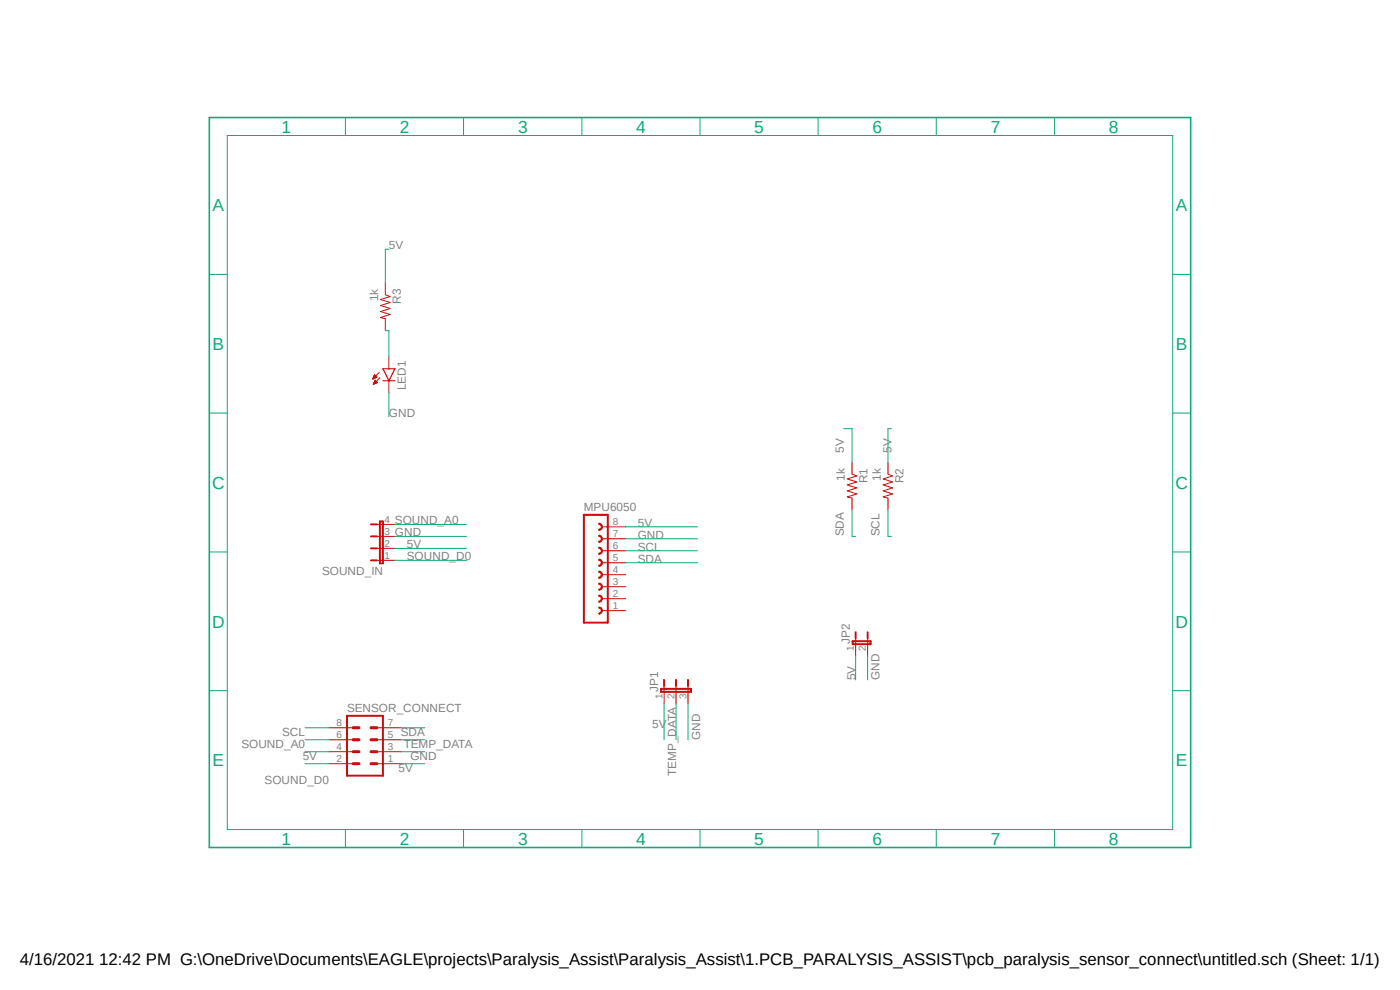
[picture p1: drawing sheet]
<svg xmlns="http://www.w3.org/2000/svg" width="297mm" height="210mm" viewBox="0 0 297 210" stroke-linecap="round" stroke-linejoin="round" font-family="sans-serif">
<path d="M44.1 24.6l208.8 155.6M252.9 24.6l-208.8 155.6" fill="none" stroke="#fff" stroke-width=".21"/>
<path d="M80 113.8h3.8M80 116.3h3.8M80 118.9h3.8M80 111.3h3.8" fill="none" stroke="#c90d0c" stroke-width=".21"/>
<path d="M78.7 113.8h1.3M78.7 116.3h1.3M78.7 118.9h1.3M78.7 111.3h1.3M80.6 110.6h.6v8.9h-.6zM123.9 132.1h5" fill="none" stroke="#c90d0c" stroke-width=".42"/>
<path d="M127 123.7a.76 .76 0 0 1 .8 .8 .76 .76 0 0 1-.8 .7v-.2a.51 .51 0 0 0 .6-.5 .51 .51 0 0 0-.6-.5z" fill-rule="evenodd" fill="#c90d0c"/>
<path d="M127 123.7a.76 .76 0 0 1 .8 .8 .76 .76 0 0 1-.8 .7v-.2a.51 .51 0 0 0 .6-.5 .51 .51 0 0 0-.6-.5z" fill="none" stroke="#c90d0c" stroke-width=".21"/>
<path d="M127 126.2a.76 .76 0 0 1 .8 .8 .76 .76 0 0 1-.8 .8v-.3a.51 .51 0 0 0 .6-.5 .51 .51 0 0 0-.6-.5z" fill-rule="evenodd" fill="#c90d0c"/>
<path d="M127 126.2a.76 .76 0 0 1 .8 .8 .76 .76 0 0 1-.8 .8v-.3a.51 .51 0 0 0 .6-.5 .51 .51 0 0 0-.6-.5z" fill="none" stroke="#c90d0c" stroke-width=".21"/>
<path d="M127 128.8a.76 .76 0 0 1 .8 .7 .76 .76 0 0 1-.8 .8v-.3a.51 .51 0 0 0 .6-.5 .51 .51 0 0 0-.6-.5z" fill-rule="evenodd" fill="#c90d0c"/>
<path d="M127 128.8a.76 .76 0 0 1 .8 .7 .76 .76 0 0 1-.8 .8v-.3a.51 .51 0 0 0 .6-.5 .51 .51 0 0 0-.6-.5z" fill="none" stroke="#c90d0c" stroke-width=".21"/>
<path d="M127 118.6a.76 .76 0 0 1 .8 .8 .76 .76 0 0 1-.8 .7v-.2a.51 .51 0 0 0 .6-.5 .51 .51 0 0 0-.6-.5z" fill-rule="evenodd" fill="#c90d0c"/>
<path d="M127 118.6a.76 .76 0 0 1 .8 .8 .76 .76 0 0 1-.8 .7v-.2a.51 .51 0 0 0 .6-.5 .51 .51 0 0 0-.6-.5z" fill="none" stroke="#c90d0c" stroke-width=".21"/>
<path d="M127 121.2a.76 .76 0 0 1 .8 .7 .76 .76 0 0 1-.8 .8v-.3a.51 .51 0 0 0 .6-.5 .51 .51 0 0 0-.6-.5z" fill-rule="evenodd" fill="#c90d0c"/>
<path d="M127 121.2a.76 .76 0 0 1 .8 .7 .76 .76 0 0 1-.8 .8v-.3a.51 .51 0 0 0 .6-.5 .51 .51 0 0 0-.6-.5z" fill="none" stroke="#c90d0c" stroke-width=".21"/>
<path d="M127 111a.76 .76 0 0 1 .8 .8 .76 .76 0 0 1-.8 .7v-.2a.51 .51 0 0 0 .6-.5 .51 .51 0 0 0-.6-.5z" fill-rule="evenodd" fill="#c90d0c"/>
<path d="M127 111a.76 .76 0 0 1 .8 .8 .76 .76 0 0 1-.8 .7v-.2a.51 .51 0 0 0 .6-.5 .51 .51 0 0 0-.6-.5z" fill="none" stroke="#c90d0c" stroke-width=".21"/>
<path d="M127 113.5a.76 .76 0 0 1 .8 .8 .76 .76 0 0 1-.8 .8v-.3a.51 .51 0 0 0 .6-.5 .51 .51 0 0 0-.6-.5z" fill-rule="evenodd" fill="#c90d0c"/>
<path d="M127 113.5a.76 .76 0 0 1 .8 .8 .76 .76 0 0 1-.8 .8v-.3a.51 .51 0 0 0 .6-.5 .51 .51 0 0 0-.6-.5z" fill="none" stroke="#c90d0c" stroke-width=".21"/>
<path d="M127 116.1a.76 .76 0 0 1 .8 .7 .76 .76 0 0 1-.8 .8v-.3a.51 .51 0 0 0 .6-.5 .51 .51 0 0 0-.6-.5z" fill-rule="evenodd" fill="#c90d0c"/>
<g fill="none" stroke="#c90d0c" stroke-width=".21">
<path d="M81.7 60v2.5l1.1 .4-2.1 .6 2.1 .7-2.1 .6 2.1 .6-2.1 .7 2.1 .6-2.1 .7 1 .2v2.5M79.2 80h.7M79.3 79.9h.5M79.3 79.8h.4M79.4 79.7h.2M79.4 79.6h.1M79.5 79.5l.5 .5-.9 .4zM80.5 79l-1.4 1.4M82.5 75.7v2.5M79.1 80.4h.1M79.1 80.3h.2M79.2 80.2h.3"/>
<path d="M79.2 80.1h.5M79.2 80.1h.7M79.2 81.4h.2M79.2 81.4h.4M79.3 81.3h.5M79.3 81.2h.7M79.4 81.1h.6M79.4 81h.5M79.5 80.9h.3M79.5 80.8h.2M79.6 80.6l-.4 .9M79.6 80.6l.5 .6-.9 .3"/>
<path d="M79.6 80.7h.1M80.6 80.1l-1.4 1.4M82.5 80.8v2.5M180.8 98v2.6l1 .4-2.1 .6 2.1 .6-2.1 .7 2.1 .6-2.1 .6 2.1 .7-2.1 .6 1.1 .3v2.5M188.4 98v2.6l1 .4-2 .6 2 .6-2 .7 2 .6-2 .6 2 .7-2 .6 1 .3v2.5M127 116.1a.76 .76 0 0 1 .8 .7 .76 .76 0 0 1-.8 .8v-.3a.51 .51 0 0 0 .6-.5 .51 .51 0 0 0-.6-.5zM127.7 119.4h5.1M127.7 116.8h5.1M127.7 114.3h5.1M127.7 111.8h5.1M127.7 129.5h5.1M127.7 127h5.1"/>
<path d="M127.7 124.5h5.1M127.7 121.9h5.1M181.5 135.4v3.8M184.1 135.4v3.8M69.8 159.5h5.1M69.8 156.9h5.1M69.8 154.4h5.1M80 159.5h5M80 156.9h5M80 154.4h5M140.9 145.5v3.8M143.4 145.5v3.8"/>
<path d="M146 145.5v3.8M69.8 162h5.1M80 162h5"/>
</g>
<path d="M123.9 132.1v-22.9h5v22.9M180.9 136h3.8v.7h-3.8zM181.5 134.1v1.3M184.1 134.1v1.3M73.6 151.8h7.6v12.7h-7.6zM140.3 146.1h6.3v.7h-6.3zM140.9 144.2v1.3M143.4 144.2v1.3M146 144.2v1.3" fill="none" stroke="#c90d0c" stroke-width=".42"/>
<path d="M74.9 156.9h1.3M74.9 159.5h1.3M74.9 154.4h1.3M78.7 156.9h1.3M78.7 159.5h1.3M78.7 154.4h1.3M74.9 162h1.3M78.7 162h1.3" fill="none" stroke="#c90d0c" stroke-width=".64"/>
<path d="M81.2 78.2h2.6l-1.3 2.6zM81.2 80.8h2.6" fill="none" stroke="#c90d0c" stroke-width=".25"/>
<path d="M44.4 24.9h208.2v154.9h-208.2z" fill="none" stroke="#0dab76" stroke-width=".34"/>
<g fill="none" stroke="#0dab76" stroke-width=".21">
<path d="M48.2 28.7h200.6v147.3h-200.6zM73.3 24.9v3.8M98.3 24.9v3.8M123.4 24.9v3.8M148.5 24.9v3.8M173.6 24.9v3.8M198.6 24.9v3.8M223.7 24.9v3.8M44.4 58.2h3.8M82.5 52.9h-.8v7.1M248.8 58.2h3.8M81.7 70.1h.8v5.6"/>
<path d="M44.4 87.6h3.8M82.5 83.3v5.1M179 90.9h1.8v7.1M189.1 90.9h-.7v7.1M248.8 87.6h3.8M44.4 117.1h3.8M83.8 113.8h15.2M83.8 116.3h15.2M83.8 111.3h15.2M83.8 118.9h15.2M132.8 114.3h15.2M132.8 111.8h15.2"/>
<path d="M132.8 119.4h15.2M132.8 116.8h15.2M180.8 108.2v5.6h.7M188.4 108.2v5.6h.7M248.8 117.1h3.8M181.5 139.2v5M184.1 139.2v5M44.4 146.5h3.8M64.7 159.5h5.1M64.7 156.9h5.1M64.7 154.4h5.1M85 159.5h5.1"/>
<path d="M85 156.9h5.1M85 154.4h5.1M140.9 149.3v7.6M143.4 149.3v7.6M146 149.3v7.6M248.8 146.5h3.8M64.7 162h5.1M73.3 176v3.8M85 162h5.1M98.3 176v3.8M123.4 176v3.8M148.5 176v3.8"/>
<path d="M173.6 176v3.8M198.6 176v3.8M223.7 176v3.8"/>
</g>
<g font-size="3.7" fill="#0dab76">
<text x="59.7" y="28.2">1</text>
<text x="84.8" y="28.2">2</text>
<text x="109.9" y="28.2">3</text>
<text x="135" y="28.2">4</text>
<text x="160" y="28.2">5</text>
<text x="185.1" y="28.2">6</text>
<text x="210.2" y="28.2">7</text>
<text x="235.2" y="28.2">8</text>
<text x="45.1" y="44.8">A</text>
<text x="249.5" y="44.8">A</text>
<text x="45.1" y="74.3">B</text>
<text x="249.5" y="74.3">B</text>
<text x="45" y="103.7">C</text>
<text x="249.4" y="103.7">C</text>
<text x="45" y="133.1">D</text>
<text x="249.4" y="133.1">D</text>
<text x="45.1" y="162.6">E</text>
<text x="249.5" y="162.6">E</text>
<text x="59.7" y="179.2">1</text>
<text x="84.8" y="179.2">2</text>
<text x="109.9" y="179.2">3</text>
<text x="135" y="179.2">4</text>
<text x="160" y="179.2">5</text>
<text x="185.1" y="179.2">6</text>
<text x="210.2" y="179.2">7</text>
<text x="235.2" y="179.2">8</text>
</g>
<text font-size="3.6" x="4.2" y="204.7">4/16/2021 12:42 PM G:\OneDrive\Documents\EAGLE\projects\Paralysis_Assist\Paralysis_Assist\1.PCB_PARALYSIS_ASSIST\pcb_paralysis_sensor_connect\untitled.sch (Sheet: 1/1)</text>
<g font-size="2.5" fill="#808080">
<text x="82.5" y="52.9">5V</text>
<text x="80.2" y="63.9" transform="rotate(-90 80.2 63.9)">1k</text>
<text x="85" y="64.5" transform="rotate(-90 85 64.5)">R3</text>
<text x="86.1" y="82.8" transform="rotate(-90 86.1 82.8)">LED1</text>
<text x="82.5" y="88.4">GND</text>
<text x="179" y="96" transform="rotate(-90 179 96)">5V</text>
<text x="179.2" y="102" transform="rotate(-90 179.2 102)">1k</text>
<text x="186.9" y="102" transform="rotate(-90 186.9 102)">1k</text>
<text x="189.1" y="96" transform="rotate(-90 189.1 96)">5V</text>
<text x="184" y="102.5" transform="rotate(-90 184 102.5)">R1</text>
<text x="191.6" y="102.5" transform="rotate(-90 191.6 102.5)">R2</text>
<text x="83.8" y="113.8">GND</text>
<text x="83.8" y="111.3">SOUND_A0</text>
<text x="123.9" y="108.5">MPU6050</text>
<text x="135.3" y="111.8">5V</text>
<text x="179" y="113.8" transform="rotate(-90 179 113.8)">SDA</text>
<text x="186.6" y="113.8" transform="rotate(-90 186.6 113.8)">SCL</text>
<text x="86.3" y="116.3">5V</text>
<text x="86.3" y="118.9">SOUND_D0</text>
<text x="135.3" y="114.3">GND</text>
<text x="135.3" y="119.4">SDA</text>
<text x="135.3" y="116.8">SCL</text>
<text x="68.3" y="121.9">SOUND_IN</text>
<text x="180.3" y="136.7" transform="rotate(-90 180.3 136.7)">JP2</text>
<text x="139.6" y="146.8" transform="rotate(-90 139.6 146.8)">JP1</text>
<text x="181.5" y="144.3" transform="rotate(-90 181.5 144.3)">5V</text>
<text x="186.6" y="144.3" transform="rotate(-90 186.6 144.3)">GND</text>
<text x="73.6" y="151.1">SENSOR_CONNECT</text>
<text x="138.3" y="154.4">5V</text>
<text x="51.2" y="158.7">SOUND_A0</text>
<text x="59.9" y="156.2">SCL</text>
<text x="64.2" y="161.2">5V</text>
<text x="85" y="156.2">SDA</text>
<text x="85.6" y="158.7">TEMP_DATA</text>
<text x="87.1" y="161.2">GND</text>
<text x="148.5" y="156.9" transform="rotate(-90 148.5 156.9)">GND</text>
<text x="56.1" y="166.3">SOUND_D0</text>
<text x="84.5" y="163.8">5V</text>
<text x="143.4" y="164.6" transform="rotate(-90 143.4 164.6)">TEMP_DATA</text>
</g>
<g font-size="2.1" fill="#808080">
<text x="81.6" y="113.5">3</text>
<text x="81.6" y="110.9">4</text>
<text x="130" y="114">7</text>
<text x="130" y="111.4">8</text>
<text x="81.6" y="118.5">1</text>
<text x="81.6" y="116">2</text>
<text x="130" y="119">5</text>
<text x="130" y="116.5">6</text>
<text x="130" y="124.1">3</text>
<text x="130" y="121.5">4</text>
<text x="130" y="129.2">1</text>
<text x="130" y="126.6">2</text>
<text x="181.1" y="138.2" transform="rotate(-90 181.1 138.2)">1</text>
<text x="183.7" y="138.2" transform="rotate(-90 183.7 138.2)">2</text>
<text x="140.5" y="148.3" transform="rotate(-90 140.5 148.3)">1</text>
<text x="143.1" y="148.3" transform="rotate(-90 143.1 148.3)">2</text>
<text x="145.6" y="148.3" transform="rotate(-90 145.6 148.3)">3</text>
<text x="71.4" y="154.1">8</text>
<text x="82.3" y="154.1">7</text>
<text x="71.4" y="161.7">2</text>
<text x="71.4" y="159.1">4</text>
<text x="71.4" y="156.6">6</text>
<text x="82.3" y="161.7">1</text>
<text x="82.3" y="159.1">3</text>
<text x="82.3" y="156.6">5</text>
</g>
</svg>
